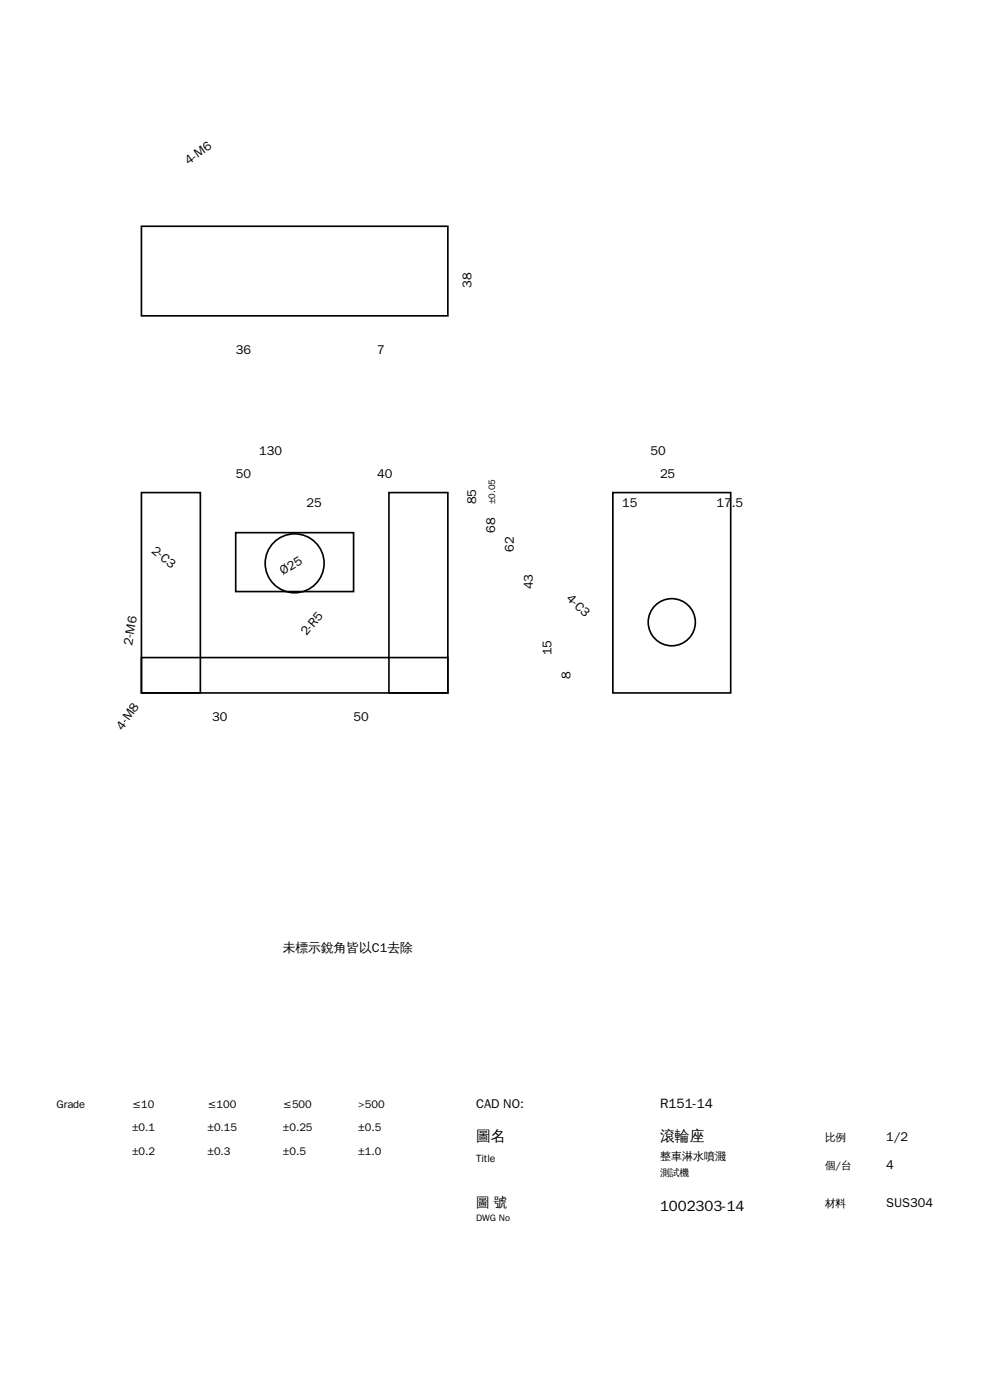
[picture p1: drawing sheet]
<svg xmlns="http://www.w3.org/2000/svg" width="210mm" height="297mm" viewBox="0 0 210 297" stroke-linecap="round" stroke-linejoin="round" font-family="sans-serif">
<g fill="none" stroke="#000" stroke-width=".35">
<path d="M30 48h65v19h-65zM30 104.5h12.5v42.5h-12.5zM50 113h25v12.5h-25zM82.5 104.5h12.5v42.5h-12.5zM130 104.5h25v42.5h-25zM30 139.5h65v7.5h-65z"/>
<circle cx="62.5" cy="119.5" r="6.3"/>
<circle cx="142.5" cy="132" r="5"/>
</g>
<g font-size="3.2">
<text x="101" y="242">圖名</text>
<text x="140" y="242">滾輪座</text>
<text x="140" y="257">1002303-14</text>
</g>
<g font-size="2.9">
<text x="140" y="235">R151-14</text>
<text x="101" y="256">圖 號</text>
</g>
<g font-size="2.7">
<text x="40" y="35" transform="rotate(-35 40 35)">4-M6</text>
<text x="100" y="61" transform="rotate(-90 100 61)">38</text>
<text x="50" y="75">36</text>
<text x="80" y="75">7</text>
<text x="50" y="101.5">50</text>
<text x="55" y="96.5">130</text>
<text x="80" y="101.5">40</text>
<text x="138" y="96.5">50</text>
<text x="140" y="101.5">25</text>
<text x="65" y="107.5">25</text>
<text x="101" y="107" transform="rotate(-90 101 107)">85</text>
<text x="132" y="107.5">15</text>
<text x="152" y="107.5">17.5</text>
<text x="105" y="113" transform="rotate(-90 105 113)">68</text>
<text x="32" y="117" transform="rotate(40 32 117)">2-C3</text>
<text x="109" y="117" transform="rotate(-90 109 117)">62</text>
<text x="60" y="122" transform="rotate(-30 60 122)">Ø25</text>
<text x="113" y="125" transform="rotate(-90 113 125)">43</text>
<text x="120" y="127" transform="rotate(45 120 127)">4-C3</text>
<text x="28" y="137" transform="rotate(-80 28 137)">2-M6</text>
<text x="65" y="135" transform="rotate(-50 65 135)">2-R5</text>
<text x="117" y="139" transform="rotate(-90 117 139)">15</text>
<text x="121" y="144" transform="rotate(-90 121 144)">8</text>
<text x="26" y="155" transform="rotate(-55 26 155)">4-M8</text>
<text x="45" y="153">30</text>
<text x="75" y="153">50</text>
<text x="60" y="202">未標示銳角皆以C1去除</text>
<text x="101" y="235">CAD NO:</text>
<text x="188" y="242">1/2</text>
<text x="188" y="248">4</text>
<text x="188" y="256">SUS304</text>
</g>
<g font-size="2.3">
<text x="12" y="235">Grade</text>
<text x="28" y="235">≤10</text>
<text x="44" y="235">≤100</text>
<text x="60" y="235">≤500</text>
<text x="76" y="235">&gt;500</text>
<text x="28" y="240">±0.1</text>
<text x="28" y="245">±0.2</text>
<text x="44" y="240">±0.15</text>
<text x="44" y="245">±0.3</text>
<text x="60" y="240">±0.25</text>
<text x="60" y="245">±0.5</text>
<text x="76" y="240">±0.5</text>
<text x="76" y="245">±1.0</text>
<text x="175" y="242">比例</text>
<text x="101" y="246.5">Title</text>
<text x="140" y="246">整車淋水噴濺</text>
<text x="175" y="248">個/台</text>
<text x="175" y="256">材料</text>
</g>
<text font-size="2.1" x="140" y="249.5">測試機</text>
<g font-size="2">
<text x="105" y="107" transform="rotate(-90 105 107)">±0.05</text>
<text x="101" y="259">DWG No</text>
</g>
</svg>
